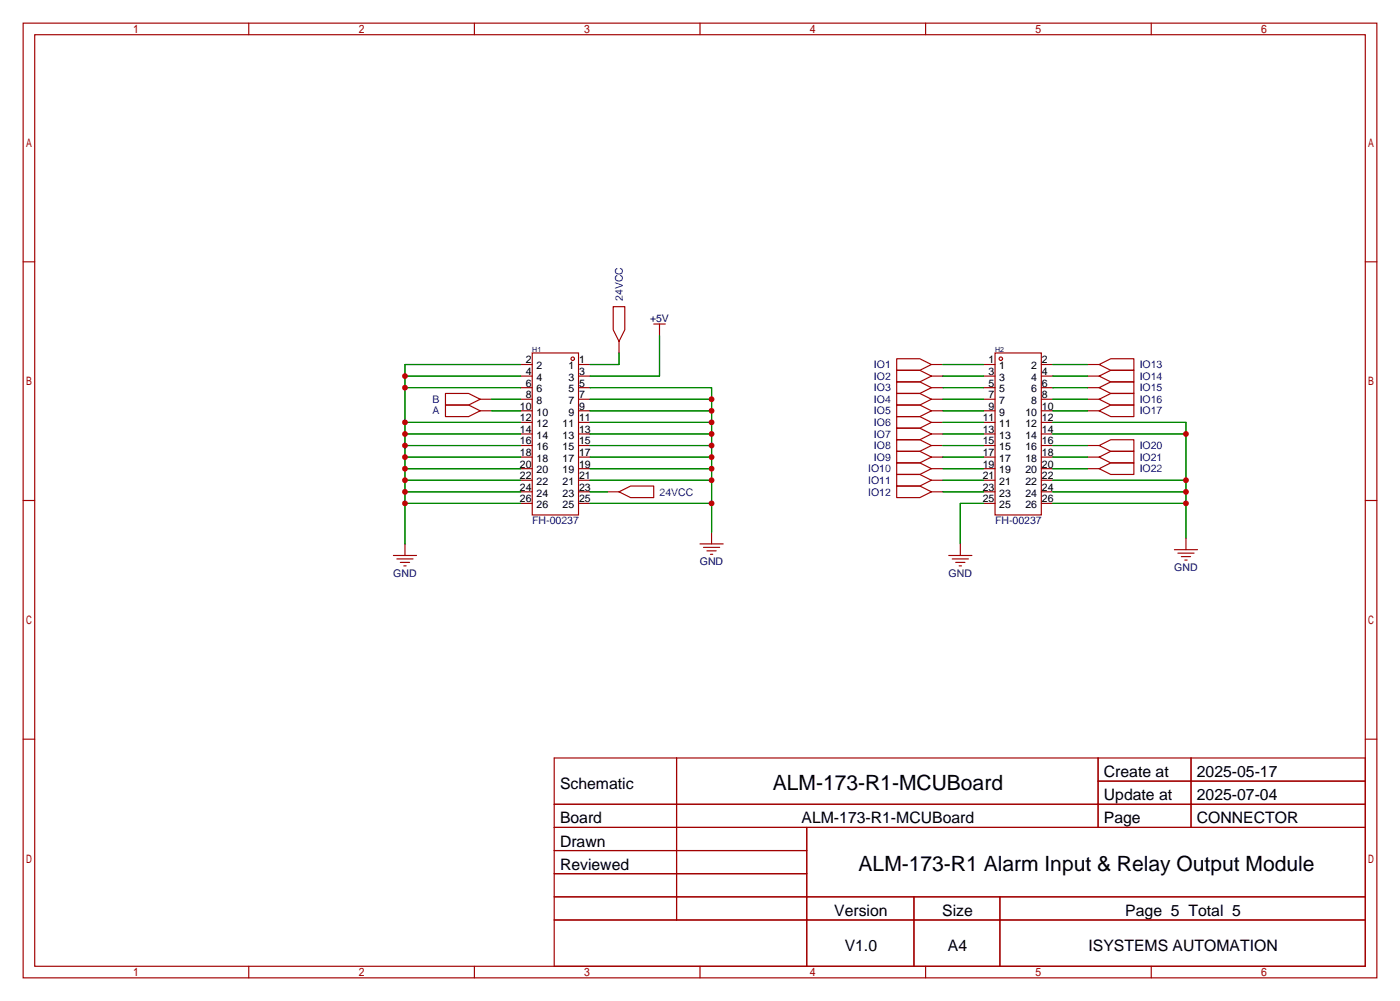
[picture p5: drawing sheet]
<svg xmlns="http://www.w3.org/2000/svg" width="307mm" height="220mm" viewBox="0 0 307 220" stroke-linecap="round" stroke-linejoin="round" font-family="sans-serif">
<g fill="none" stroke="#a10000" stroke-width=".25">
<path d="M5.1 5.1h297.2v209.5h-297.2zM7.6 7.6h292.1v204.5h-292.1zM54.6 5.1v2.5M104.1 5.1v2.5M153.7 5.1v2.5M203.2 5.1v2.5M252.7 5.1v2.5M5.1 57.5h2.5M299.7 57.5h2.6M116.8 77.5h10.2v35.5h-10.2zM134.6 67.3h2.6v5.1l-1.3 2.5-1.3-2.5zM135.9 74.9v2.6"/>
<path d="M143.5 71.1h2.5M144.8 71.1v2.6M196.8 78.7h5.1l2.6 1.3-2.6 1.3h-5.1zM218.4 77.5h10.2v35.5h-10.2zM97.8 88.9h5.1l2.5 1.3-2.5 1.2h-5.1zM97.8 86.4h5.1l2.5 1.2-2.5 1.3h-5.1zM105.4 87.6h2.5M105.4 90.2h2.5M114.3 80h2.5M114.3 82.5h2.5M114.3 85.1h2.5M114.3 87.6h2.5"/>
<path d="M114.3 90.2h2.5M114.3 92.7h2.5M114.3 97.8h2.5M114.3 95.2h2.5M127 80h2.5M127 82.5h2.5M127 85.1h2.5M127 87.6h2.5M127 90.2h2.5M127 92.7h2.5M127 97.8h2.5M127 95.2h2.5"/>
<path d="M196.8 81.3h5.1l2.6 1.2-2.6 1.3h-5.1zM196.8 83.8h5.1l2.6 1.3-2.6 1.3h-5.1zM196.8 86.4h5.1l2.6 1.2-2.6 1.3h-5.1zM196.8 88.9h5.1l2.6 1.3-2.6 1.2h-5.1zM196.8 91.4h5.1l2.6 1.3-2.6 1.3h-5.1zM196.8 94h5.1l2.6 1.2-2.6 1.3h-5.1zM196.8 96.5h5.1l2.6 1.3-2.6 1.3h-5.1zM196.8 99.1h5.1l2.6 1.2-2.6 1.3h-5.1zM204.5 80h2.5M204.5 82.5h2.5M204.5 85.1h2.5M204.5 87.6h2.5"/>
<path d="M204.5 90.2h2.5M204.5 92.7h2.5M204.5 97.8h2.5M204.5 95.2h2.5M215.9 80h2.5M215.9 82.5h2.5M215.9 85.1h2.5M215.9 87.6h2.5M215.9 90.2h2.5M215.9 92.7h2.5M215.9 97.8h2.5M215.9 95.2h2.5"/>
<path d="M228.6 80h2.5M228.6 82.5h2.5M228.6 85.1h2.5M228.6 87.6h2.5M228.6 90.2h2.5M228.6 92.7h2.5M228.6 97.8h2.5M228.6 95.2h2.5M238.8 80h2.5M238.8 82.5h2.5M238.8 85.1h2.5M238.8 87.6h2.5"/>
<path d="M238.8 90.2h2.5M238.8 97.8h2.5M241.3 97.8l2.5-1.3h5.1v2.6h-5.1zM241.3 90.2l2.5-1.3h5.1v2.5h-5.1zM241.3 87.6l2.5-1.2h5.1v2.5h-5.1zM241.3 85.1l2.5-1.3h5.1v2.6h-5.1zM241.3 82.5l2.5-1.2h5.1v2.5h-5.1zM241.3 80l2.5-1.3h5.1v2.6h-5.1zM5.1 109.9h2.5M88.9 119.4v2.5M114.3 110.5h2.5M114.3 107.9h2.5"/>
<path d="M114.3 105.4h2.5M114.3 102.9h2.5M114.3 100.3h2.5M127 110.5h2.5M127 107.9h2.5M127 105.4h2.5M127 102.9h2.5M127 100.3h2.5M133.3 107.9h2.6M135.9 107.9l2.5-1.2h5.1v2.5h-5.1zM153.7 119.4h5M156.2 116.8v2.6"/>
<path d="M196.8 101.6h5.1l2.6 1.3-2.6 1.2h-5.1zM196.8 104.1h5.1l2.6 1.3-2.6 1.3h-5.1zM196.8 106.7h5.1l2.6 1.2-2.6 1.3h-5.1zM204.5 107.9h2.5M204.5 105.4h2.5M204.5 102.9h2.5M204.5 100.3h2.5M210.8 119.4v2.5M215.9 110.5h2.5M215.9 107.9h2.5M215.9 105.4h2.5M215.9 102.9h2.5"/>
<path d="M215.9 100.3h2.5M228.6 110.5h2.5M228.6 107.9h2.5M228.6 105.4h2.5M228.6 102.9h2.5M228.6 100.3h2.5M238.8 102.9h2.5M238.8 100.3h2.5M241.3 102.9l2.5-1.3h5.1v2.5h-5.1zM241.3 100.3l2.5-1.2h5.1v2.5h-5.1zM260.3 118.1v2.5M299.7 109.9h2.6"/>
<path d="M86.4 121.9h5M87.1 122.7h3.6M87.9 123.4h2M88.6 124.2h.6M154.4 120.1h3.6M155.2 120.9h2M156 121.7h.5M208.3 121.9h5.1M209 122.7h3.6M209.8 123.4h2M210.6 124.2h.5M257.8 120.6h5.1"/>
<path d="M258.6 121.4h3.5M259.3 122.2h2.1M260.1 122.9h.5M5.1 162.2h2.5M121.7 166.4h178v45.7h-178zM121.7 176.5h178M148.5 166.4v35.5M241.1 166.4v15.2M241.1 171.4h58.6M261.5 166.4v15.2M299.7 162.2h2.6M121.7 181.6h178"/>
<path d="M121.7 186.7h55.4M121.7 196.8h178M121.7 191.8h55.4M177.1 181.6v30.5M200.6 196.8v15.3M219.5 196.8v15.3M54.6 212.1v2.5M104.1 212.1v2.5M121.7 201.9h178M153.7 212.1v2.5M203.2 212.1v2.5M252.7 212.1v2.5"/>
<circle cx="125.7" cy="78.7" r=".38"/>
<circle cx="219.7" cy="78.7" r=".38"/>
</g>
<g fill="none" stroke="#008700" stroke-width=".25">
<path d="M135.9 77.5v2.5h-6.4M144.8 73.7v8.8h-15.3M88.9 95.2h25.4M88.9 92.7h25.4M88.9 97.8h25.4M88.9 85.1h25.4M88.9 82.5h25.4M107.9 90.2h6.4M107.9 87.6h6.4M114.3 80h-25.4v39.4M129.5 95.2h26.7M129.5 92.7h26.7"/>
<path d="M129.5 97.8h26.7M129.5 85.1h26.7v31.7M129.5 90.2h26.7M129.5 87.6h26.7M207 95.2h8.9M207 92.7h8.9M207 97.8h8.9M207 85.1h8.9M207 82.5h8.9M207 80h8.9M207 90.2h8.9M207 87.6h8.9"/>
<path d="M231.1 92.7h29.2v25.4M231.1 95.2h29.2M231.1 97.8h7.7M231.1 85.1h7.7M231.1 82.5h7.7M231.1 80h7.7M231.1 90.2h7.7M231.1 87.6h7.7M88.9 110.5h25.4M88.9 107.9h25.4M88.9 105.4h25.4M88.9 102.9h25.4"/>
<path d="M88.9 100.3h25.4M129.5 110.5h26.7M129.5 107.9h3.8M129.5 105.4h26.7M129.5 102.9h26.7M129.5 100.3h26.7M207 107.9h8.9M207 105.4h8.9M207 102.9h8.9M207 100.3h8.9M215.9 110.5h-5.1v8.9M231.1 110.5h29.2"/>
<path d="M231.1 107.9h29.2M231.1 105.4h29.2M231.1 102.9h7.7M231.1 100.3h7.7"/>
</g>
<g fill="#c00">
<circle cx="260.4" cy="110.5" r=".63"/>
<circle cx="260.4" cy="107.9" r=".63"/>
<circle cx="260.4" cy="105.4" r=".63"/>
<circle cx="260.4" cy="95.2" r=".63"/>
<circle cx="88.9" cy="110.5" r=".63"/>
<circle cx="88.9" cy="107.9" r=".63"/>
<circle cx="88.9" cy="105.4" r=".63"/>
<circle cx="88.9" cy="102.9" r=".63"/>
<circle cx="88.9" cy="100.3" r=".63"/>
<circle cx="88.9" cy="97.8" r=".63"/>
<circle cx="88.9" cy="95.2" r=".63"/>
<circle cx="88.9" cy="92.7" r=".63"/>
<circle cx="88.9" cy="85.1" r=".63"/>
<circle cx="88.9" cy="82.5" r=".63"/>
<circle cx="156.2" cy="110.5" r=".63"/>
<circle cx="156.2" cy="105.4" r=".63"/>
<circle cx="156.2" cy="102.9" r=".63"/>
<circle cx="156.2" cy="100.3" r=".63"/>
<circle cx="156.2" cy="97.8" r=".63"/>
<circle cx="156.2" cy="95.2" r=".63"/>
<circle cx="156.2" cy="92.7" r=".63"/>
<circle cx="156.2" cy="90.2" r=".63"/>
<circle cx="156.2" cy="87.6" r=".63"/>
</g>
<g font-size="4.6">
<text x="169.6" y="173.5">ALM-173-R1-MCUBoard</text>
<text x="188.5" y="191.3">ALM-173-R1 Alarm Input &amp; Relay Output Module</text>
</g>
<g font-size="3.5">
<text x="122.9" y="173.1">Schematic</text>
<text x="242.3" y="170.6">Create at</text>
<text x="262.7" y="170.6">2025-05-17</text>
<text x="242.3" y="175.7">Update at</text>
<text x="262.7" y="175.7">2025-07-04</text>
<text x="122.9" y="180.7">Board</text>
<text x="122.9" y="185.8">Drawn</text>
<text x="176" y="180.7">ALM-173-R1-MCUBoard</text>
<text x="242.3" y="180.7">Page</text>
<text x="262.7" y="180.7">CONNECTOR</text>
<text x="122.9" y="190.9">Reviewed</text>
<text x="183.1" y="201.1">Version</text>
<text x="206.8" y="201.1">Size</text>
<text x="247" y="201.1">Page 5 Total 5</text>
<text x="185.4" y="208.7">V1.0</text>
<text x="208.1" y="208.7">A4</text>
<text x="239" y="208.7">ISYSTEMS AUTOMATION</text>
</g>
<g font-size="2.3" fill="#00f">
<text x="136.7" y="66" transform="rotate(-90 136.7 66)">24VCC</text>
<text x="191.9" y="80.8">IO1</text>
<text x="191.9" y="83.4">IO2</text>
<text x="250.2" y="83.4">IO14</text>
<text x="250.2" y="80.8">IO13</text>
<text x="95" y="88.4">B</text>
<text x="191.9" y="85.9">IO3</text>
<text x="191.9" y="88.4">IO4</text>
<text x="250.2" y="88.4">IO16</text>
<text x="250.2" y="85.9">IO15</text>
<text x="95" y="91">A</text>
<text x="191.9" y="91">IO5</text>
<text x="191.9" y="93.5">IO6</text>
<text x="250.2" y="91">IO17</text>
<text x="191.9" y="96.1">IO7</text>
<text x="191.9" y="98.6">IO8</text>
<text x="191.9" y="101.1">IO9</text>
<text x="250.2" y="101.1">IO21</text>
<text x="250.2" y="98.6">IO20</text>
<text x="190.6" y="103.7">IO10</text>
<text x="190.6" y="106.2">IO11</text>
<text x="250.2" y="103.7">IO22</text>
<text x="144.8" y="108.8">24VCC</text>
<text x="190.6" y="108.8">IO12</text>
<text x="116.8" y="115.1">FH-00237</text>
<text x="218.4" y="115.1">FH-00237</text>
</g>
<g font-size="2.3" fill="#000080">
<text x="142.7" y="70.7">+5V</text>
<text x="153.6" y="124">GND</text>
<text x="257.8" y="125.3">GND</text>
<text x="86.3" y="126.5">GND</text>
<text x="208.3" y="126.5">GND</text>
</g>
<g font-size="2.3">
<text x="115.4" y="82.3">4</text>
<text x="115.4" y="79.8">2</text>
<text x="117.8" y="83.6">4</text>
<text x="117.8" y="81.1">2</text>
<text x="124.8" y="81.1">1</text>
<text x="124.8" y="83.6">3</text>
<text x="127.1" y="79.8">1</text>
<text x="127.1" y="82.3">3</text>
<text x="217" y="79.8">1</text>
<text x="217" y="82.3">3</text>
<text x="219.4" y="81.1">1</text>
<text x="219.4" y="83.6">3</text>
<text x="226.4" y="83.6">4</text>
<text x="226.4" y="81.1">2</text>
<text x="228.7" y="82.3">4</text>
<text x="228.7" y="79.8">2</text>
<text x="114.1" y="89.9">10</text>
<text x="115.4" y="87.4">8</text>
<text x="115.4" y="84.9">6</text>
<text x="117.8" y="88.7">8</text>
<text x="117.8" y="86.1">6</text>
<text x="124.8" y="86.1">5</text>
<text x="124.8" y="88.7">7</text>
<text x="127.1" y="84.9">5</text>
<text x="127.1" y="87.4">7</text>
<text x="127.1" y="89.9">9</text>
<text x="217" y="84.9">5</text>
<text x="217" y="87.4">7</text>
<text x="217" y="89.9">9</text>
<text x="219.4" y="86.1">5</text>
<text x="219.4" y="88.7">7</text>
<text x="226.4" y="88.7">8</text>
<text x="226.4" y="86.1">6</text>
<text x="228.7" y="89.9">10</text>
<text x="228.7" y="87.4">8</text>
<text x="228.7" y="84.9">6</text>
<text x="114.1" y="95">14</text>
<text x="114.1" y="92.5">12</text>
<text x="117.8" y="93.8">12</text>
<text x="117.8" y="91.2">10</text>
<text x="123.5" y="93.8">11</text>
<text x="124.8" y="91.2">9</text>
<text x="127.1" y="92.5">11</text>
<text x="127.1" y="95">13</text>
<text x="215.7" y="92.5">11</text>
<text x="215.7" y="95">13</text>
<text x="219.4" y="91.2">9</text>
<text x="219.4" y="93.8">11</text>
<text x="225.1" y="93.8">12</text>
<text x="225.1" y="91.2">10</text>
<text x="228.7" y="95">14</text>
<text x="228.7" y="92.5">12</text>
<text x="114.1" y="100.1">18</text>
<text x="114.1" y="97.6">16</text>
<text x="117.8" y="101.4">18</text>
<text x="117.8" y="98.8">16</text>
<text x="117.8" y="96.3">14</text>
<text x="123.5" y="96.3">13</text>
<text x="123.5" y="98.8">15</text>
<text x="123.5" y="101.4">17</text>
<text x="127.1" y="97.6">15</text>
<text x="127.1" y="100.1">17</text>
<text x="215.7" y="97.6">15</text>
<text x="215.7" y="100.1">17</text>
<text x="219.4" y="96.3">13</text>
<text x="219.4" y="98.8">15</text>
<text x="219.4" y="101.4">17</text>
<text x="225.1" y="101.4">18</text>
<text x="225.1" y="98.8">16</text>
<text x="225.1" y="96.3">14</text>
<text x="228.7" y="100.1">18</text>
<text x="228.7" y="97.6">16</text>
<text x="114.1" y="107.7">24</text>
<text x="114.1" y="105.2">22</text>
<text x="114.1" y="102.6">20</text>
<text x="117.8" y="106.5">22</text>
<text x="117.8" y="103.9">20</text>
<text x="123.5" y="103.9">19</text>
<text x="123.5" y="106.5">21</text>
<text x="127.1" y="102.6">19</text>
<text x="127.1" y="105.2">21</text>
<text x="127.1" y="107.7">23</text>
<text x="215.7" y="102.6">19</text>
<text x="215.7" y="105.2">21</text>
<text x="215.7" y="107.7">23</text>
<text x="219.4" y="103.9">19</text>
<text x="219.4" y="106.5">21</text>
<text x="225.1" y="106.5">22</text>
<text x="225.1" y="103.9">20</text>
<text x="228.7" y="107.7">24</text>
<text x="228.7" y="105.2">22</text>
<text x="228.7" y="102.6">20</text>
<text x="114.1" y="110.3">26</text>
<text x="117.8" y="111.5">26</text>
<text x="117.8" y="109">24</text>
<text x="123.5" y="109">23</text>
<text x="123.5" y="111.5">25</text>
<text x="127.1" y="110.3">25</text>
<text x="215.7" y="110.3">25</text>
<text x="219.4" y="109">23</text>
<text x="219.4" y="111.5">25</text>
<text x="225.1" y="111.5">26</text>
<text x="225.1" y="109">24</text>
<text x="228.7" y="110.3">26</text>
</g>
<g font-size="1.6" fill="#000080">
<text x="116.8" y="77.2">H1</text>
<text x="218.4" y="77.2">H2</text>
</g>
</svg>
